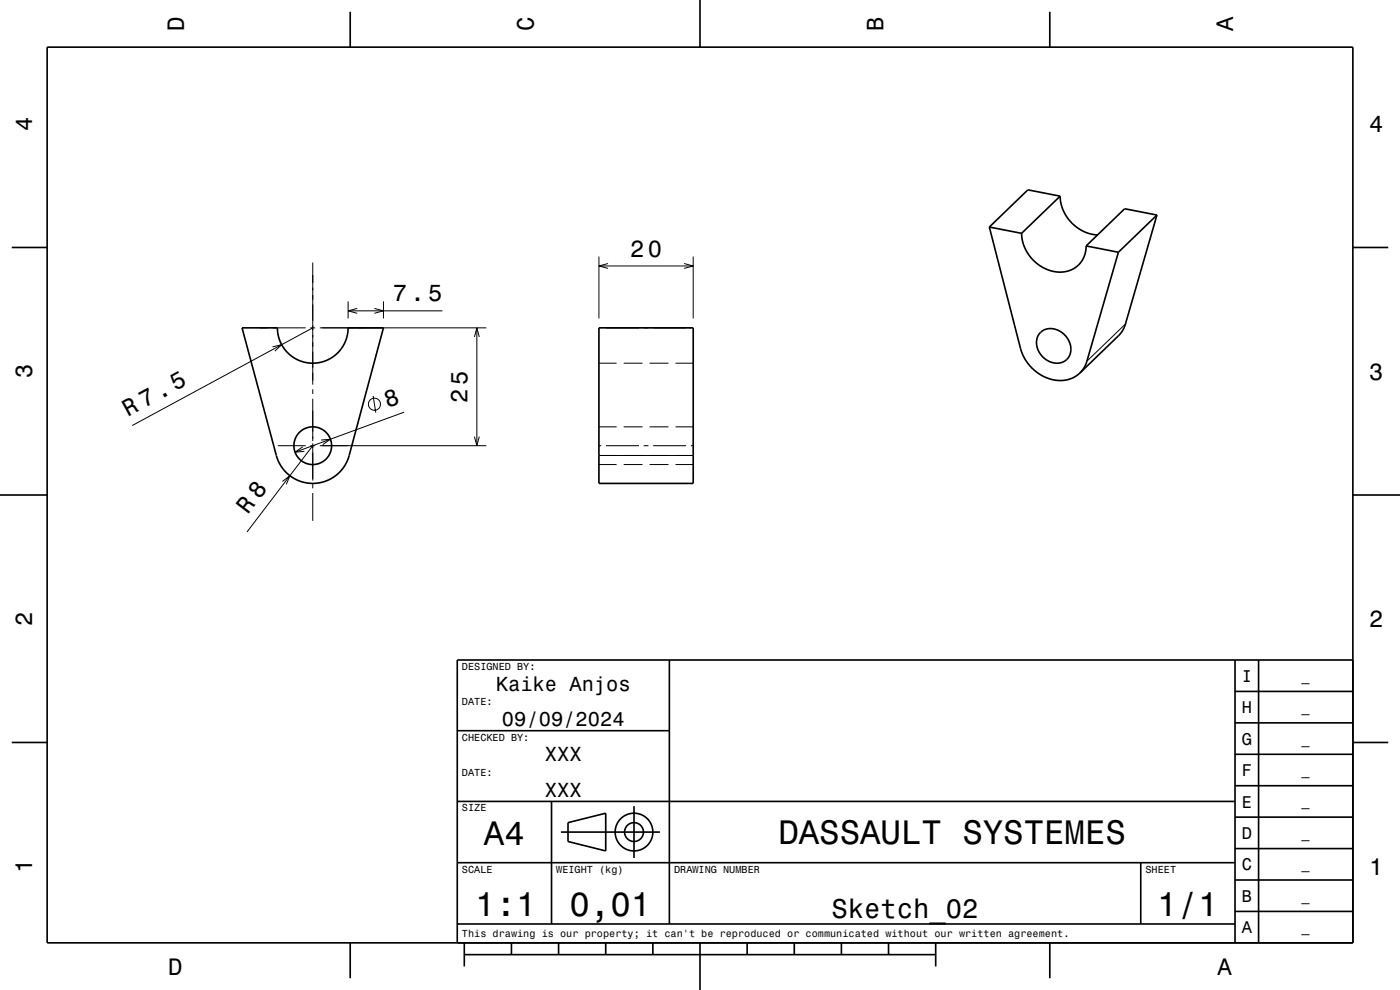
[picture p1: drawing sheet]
<svg xmlns="http://www.w3.org/2000/svg" width="297mm" height="210mm" viewBox="0 0 297 210" stroke-linecap="round" stroke-linejoin="round" font-family="sans-serif">
<g fill="none" stroke="#000" stroke-width=".21">
<path d="M66.3 58.3v1.7M66.3 55.7v25.9M127.1 54.4v13.1M127.1 56.4h20M129 55.9l-1.9 .5 1.9 .5M145.1 55.9l2 .5-2 .5M147.1 54.4v13.1M55.1 69.5h1.7M57.8 73.6l1.9-.5-1.4 1.4M57.8 69.5h7M65.8 69.5h1M66.3 69.5l-38.3 20.8"/>
<path d="M67.8 69.5h35.4M73.8 63.9v3.6M73.8 65.9h20M75.8 65.4l-2 .5 2 .6M75.8 69.5h1.8M79.4 65.4l1.9 .5-1.9 .6M81.3 63.9v3.6M100.6 71.5l.6-2 .5 2M101.2 69.5v25M127.1 77h3.7M127.5 69.5h.1M128.6 69.5h7"/>
<path d="M132.3 77h4M136.6 69.5h1M137.8 77h4M138.6 69.5h7M143.3 77h3.8M146.2 69.5h.4M238.8 68.7l-8.2 7.9M59 94.5h5.8M64.2 94.8l-1.6 1.1 2-.2M65.8 94.5h1M66.3 82.6v1M66.3 84.6v9"/>
<path d="M66.3 94v7.9M66.3 94.5l-13.9 18.3M67.8 94.5h35.4M68.1 93.3l2-.1-1.6 1.1M79.2 84l.5 3.5M85.7 87.4l-23.1 8.5M100.6 92.6l.6 1.9 .5-1.9M127 94.5h.6M127.1 96.6h20M127.1 98.5h3.7M127.1 90.5h3.7M128.6 94.5h7"/>
<path d="M132.3 98.5h4M132.3 90.5h4M136.6 94.5h1M137.8 98.5h4M137.8 90.5h4M138.6 94.5h7M143.3 98.5h3.8M143.3 90.5h3.8M146.6 94.5h.5M59.9 102.1l1.6-1.2-.8 1.9M66.3 102.6v1M66.3 104.6v5.9"/>
<circle cx="79.4" cy="85.7" r="1.28"/>
</g>
<g fill="none" stroke="#000" stroke-width=".35">
<path d="M10 10h277v190h-277zM74.3 2.5v7.5M148.5 0v10M222.7 2.5v7.5M2.5 52.5h7.5M209.9 48.2l6.6 25.7a8.9 8.9 0 0 0 10.1 6.6l1.2-.5 1.3-.9M209.9 48.2l6.8 1.3M216.7 49.5a8.4 8.4 0 0 0 9.7 8 5.3 5.3 0 0 0 4-5.3M224.9 41.6a8.6 8.6 0 0 0 7.9 8.2M224.9 41.6l-6.8-1.3-8.2 7.9M224.9 41.6l-8.2 7.9M230.4 52.2l6.9 1.3"/>
<path d="M237.3 53.5l-6.8 23.4-.6 1.3-.8 .9M245.4 45.6l-7 24.1-1 1.4-8.3 8M245.4 45.6l-8.1 7.9M245.4 45.6l-6.8-1.3-8.2 7.9M287 52.5h7.5M51.3 69.5h7.5a7.5 7.5 0 0 0 7.5 7.5 7.5 7.5 0 0 0 7.5-7.5h7.5l-7.2 27.1a8 8 0 0 1-7.8 5.9 8 8 0 0 1-7.7-5.9zM127.1 69.5h20v33h-20zM220.8 70.5a4 4 0 0 1 6 2 3.1 3.1 0 0 1-.6 3.8 3.1 3.1 0 0 1-3.9 .2 4 4 0 0 1-1.5-6zM0 105h10M287 105h10M142 140v56M262 140v60"/>
<path d="M267 140v60M287 140h-190v60M2.5 157.5h7.5M97 155h45M262 153.3h25M262 146.7h25M287 157.5h7.5M97 170h165M117 170v26M119 176.5h21M120.5 174.5l8-2v8l-8-2zM134.5 171v11"/>
<path d="M262 173.3h25M262 166.7h25M262 160h25M97 196h165M97 183h165M242 183v13M262 193.3h25M262 186.7h25M262 180h25M74.3 200v7.5M98.5 202.5h100M98.5 200v5"/>
<path d="M108.5 200v2.5M118.5 200v2.5M128.5 200v2.5M138.5 200v2.5M148.5 200v10M158.5 200v2.5M168.5 200v2.5M178.5 200v2.5M188.5 200v2.5M198.5 200v5M222.7 200v7.5"/>
<circle cx="66.3" cy="94.5" r="4"/>
<circle cx="134.5" cy="176.5" r="2"/>
<circle cx="134.5" cy="176.5" r="4"/>
</g>
<g font-size="7.2">
<text x="102.7" y="179.3">A4</text>
<text x="165.1" y="179.1">DASSAULT SYSTEMES</text>
<text x="100.8" y="194.3">1:1</text>
<text x="120.8" y="194.3">0,01</text>
<text x="245.5" y="194.3">1/1</text>
</g>
<text font-size="5.8" x="176.4" y="194.6">Sketch_02</text>
<g font-size="5.1">
<text x="27.1" y="88.5" transform="rotate(-29 27.1 88.5)">R 7.5</text>
<text x="52.6" y="109.3" transform="rotate(-53 52.6 109.3)">R 8</text>
</g>
<g font-size="5">
<text x="39" y="6.5" transform="rotate(-90 39 6.5)">D</text>
<text x="113.2" y="6.5" transform="rotate(-90 113.2 6.5)">C</text>
<text x="187.4" y="6.5" transform="rotate(-90 187.4 6.5)">B</text>
<text x="261.6" y="6.5" transform="rotate(-90 261.6 6.5)">A</text>
<text x="6.8" y="27.8" transform="rotate(-90 6.8 27.8)">4</text>
<text x="290.5" y="28.1">4</text>
<text x="133.7" y="54.4">20</text>
<text x="83.3" y="63.9">7.5</text>
<text x="6.8" y="80.3" transform="rotate(-90 6.8 80.3)">3</text>
<text x="290.5" y="80.6">3</text>
<text x="82.2" y="86.6" transform="rotate(-20 82.2 86.6)">8</text>
<text x="99.2" y="85.4" transform="rotate(-90 99.2 85.4)">25</text>
<text x="6.8" y="132.8" transform="rotate(-90 6.8 132.8)">2</text>
<text x="290.5" y="133.1">2</text>
<text x="6.8" y="185.3" transform="rotate(-90 6.8 185.3)">1</text>
<text x="290.5" y="185.6">1</text>
<text x="35.7" y="206.8">D</text>
<text x="258.3" y="206.8">A</text>
</g>
<g font-size="4.3">
<text x="105.2" y="146.5">Kaike Anjos</text>
<text x="106.5" y="154">09/09/2024</text>
<text x="115.6" y="161.5">XXX</text>
<text x="115.6" y="169">XXX</text>
</g>
<g font-size="3.6">
<text x="263.4" y="144.6">I</text>
<text x="263.4" y="151.3">H</text>
<text x="263.4" y="158">G</text>
<text x="263.4" y="164.6">F</text>
<text x="263.4" y="171.3">E</text>
<text x="263.4" y="178">D</text>
<text x="263.4" y="184.6">C</text>
<text x="263.4" y="191.3">B</text>
<text x="263.4" y="198">A</text>
</g>
<g font-size="2.9">
<text x="276.1" y="144.4">_</text>
<text x="276.1" y="151">_</text>
<text x="276.1" y="157.7">_</text>
<text x="276.1" y="164.4">_</text>
<text x="276.1" y="171">_</text>
<text x="276.1" y="177.7">_</text>
<text x="276.1" y="184.4">_</text>
<text x="276.1" y="191.1">_</text>
<text x="276.1" y="197.7">_</text>
</g>
<g font-size="2.2">
<text x="98" y="142.1">DESIGNED BY:</text>
<text x="98" y="149.6">DATE:</text>
<text x="98" y="157.1">CHECKED BY:</text>
<text x="98" y="164.6">DATE:</text>
<text x="98" y="172.1">SIZE</text>
<text x="98" y="185.1">SCALE</text>
<text x="118" y="185.1">WEIGHT (kg)</text>
<text x="143" y="185.1">DRAWING NUMBER</text>
<text x="243" y="185.1">SHEET</text>
<text x="98" y="198.8">This drawing is our property; it can't be reproduced or communicated without our written agreement.</text>
</g>
</svg>
